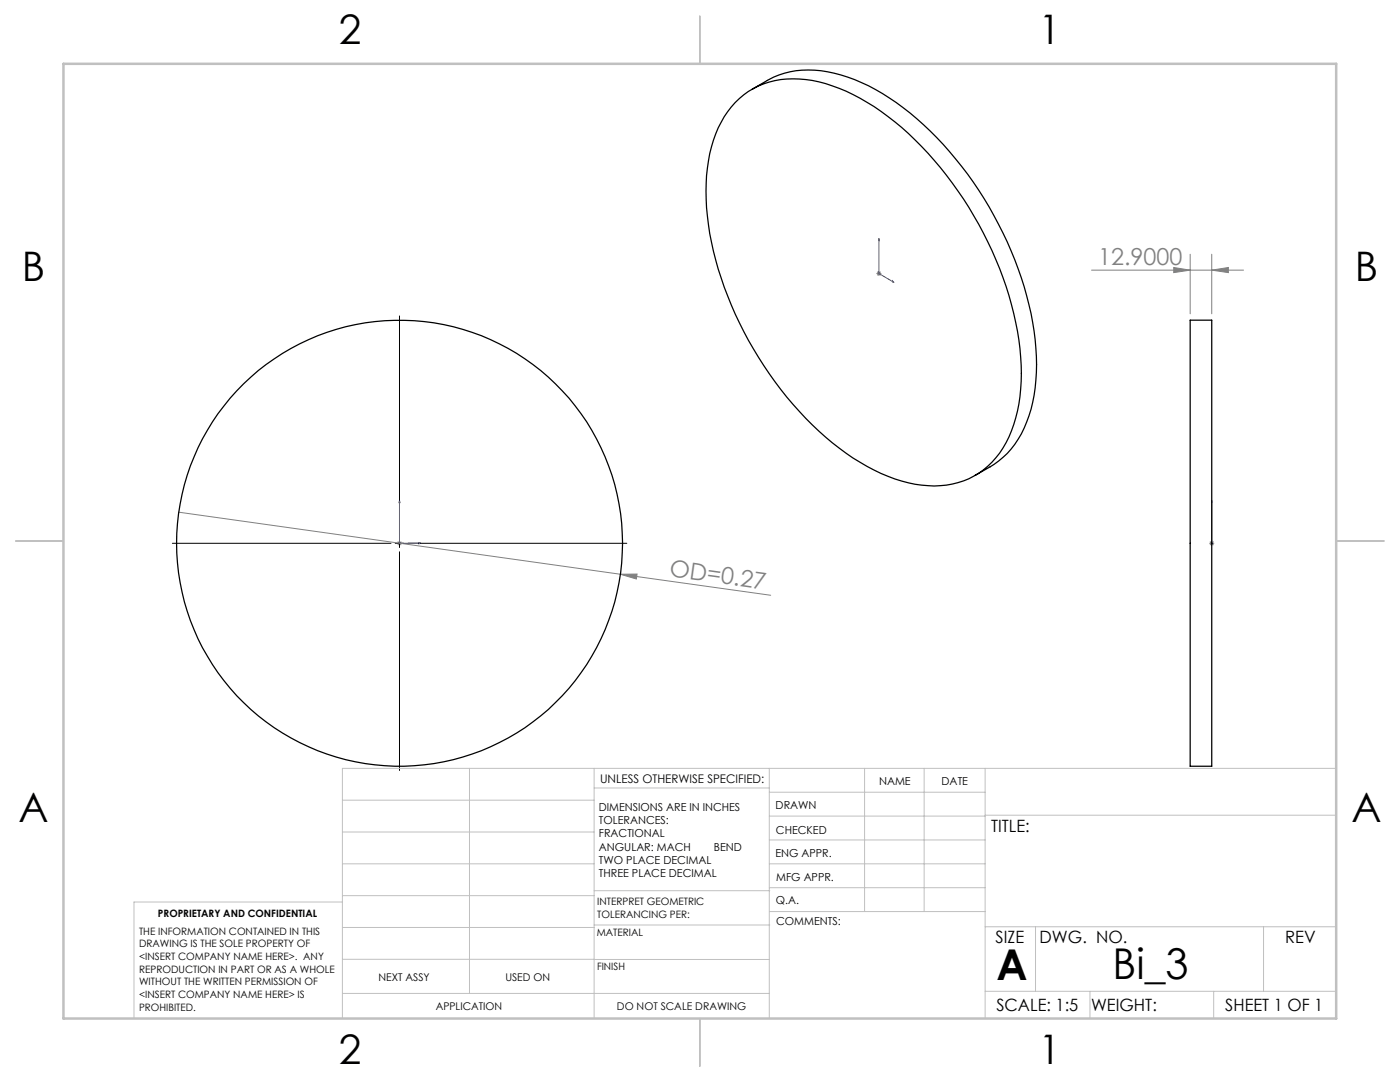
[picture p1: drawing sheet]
<svg xmlns="http://www.w3.org/2000/svg" width="279mm" height="216mm" viewBox="0 0 279 216" stroke-linecap="round" stroke-linejoin="round" font-family="sans-serif">
<path d="M175.4 47.6v7l3 1.7M175.4 47.6l.1 .4-.2-.1zM178.1 56.1l.3 .2-.3-.1zM79.7 99.9v8.5h4.3M79.7 99.9l.1 .4h-.2zM241.8 99.9v8.5M241.8 99.9v.4v-.4M83.6 108.3l.4 .1-.4 .1zM241.8 108.4h.1M241.8 108.3v.2z" fill="none" stroke="#00f" stroke-width=".2"/>
<g fill="none" stroke="#808080" stroke-width=".2">
<path d="M174.9 54.6h1M175 54.2l.8 .7M175.4 54.1v1M175.8 54.2l-.8 .7M217.8 53.9h30.4M234.2 53.4l3.3 .5-3.3 .5zM237.5 50.7v11.9M241.8 53.9l3.3-.5v1zM241.8 50.7v11.9M35.7 102.2l118.1 16.6M79.2 108.4h1M79.4 108.1l.7 .7"/>
<path d="M79.7 107.9v1M80.1 108.1l-.7 .7M123.8 114.6l3.3-.1-.1 1zM241.3 108.4h1M241.5 108.1l.7 .7M241.8 107.9v1M242.2 108.1l-.7 .7"/>
</g>
<path d="M79.7 63v43.7M34.4 108.4h43.6M78.9 108.4h1.7M79.7 107.6v1.7M79.7 110.1v43.6M81.4 108.4h43.7" fill="none" stroke="#000" stroke-width=".2"/>
<g fill="none" stroke="#c0c0c0" stroke-width=".2">
<path d="M68.3 159.7h50.3M93.7 153.3v44.9M118.6 153.3v49.9M118.6 157.2h34.9M153.5 153.3v49.9M153.5 158.1h43.1M172.5 153.3v28.6M184.4 153.3v28.6M196.6 153.3v49.9M266.7 153.3h-198.4v49.9M68.3 178.7h50.3M68.3 172.4h50.3"/>
<path d="M68.3 166h50.3M68.3 180h-41.6v23.2M118.6 177.7h35M153.5 167.6h43.1M153.5 162.8h43.1M153.5 172.4h43.1M153.5 177.1h43.1M196.6 162.7h70.1M68.3 198.2h85.2M68.3 191.4l85.2 .1M68.3 185.1h50.3M118.6 184.6h35"/>
<path d="M153.6 181.9h43M196.6 197.8h70.1M196.6 184.9h70.1M206.7 184.9v12.9M217.5 197.8v5.4M242.2 197.8v5.4M252.2 184.9v12.9"/>
</g>
<path d="M139.7 3.2v9.5M3.1 107.9h9.6M266.7 107.9h9.5M139.7 203.2v9.6" fill="none" stroke="#c0c0c0" stroke-width=".25"/>
<path d="M12.7 12.7h254v190.5h-254z" fill="none" stroke="#c0c0c0" stroke-width=".5"/>
<g fill="#00f">
<path d="M83.6 108.3l.4 .1-.4 .1zM79.7 99.9l.1 .4h-.2z"/>
<path d="M178.1 56.1l.3 .2-.3-.1zM175.4 47.6l.1 .4-.2-.1zM241.8 108.3v.2zM241.8 99.9v.4z"/>
</g>
<g fill="#808080">
<path d="M123.8 114.6l3.3-.1-.1 1z"/>
<path d="M241.8 53.9l3.3-.5v1zM234.2 53.4l3.3 .5-3.3 .5z"/>
</g>
<g fill="none" stroke="#000" stroke-width=".25">
<path d="M150.1 17.8l3-1.7a17.6 17.6 0 0 1 13.4-1.5 42.4 42.4 0 0 1 19.1 11.5 73.5 73.5 0 0 1 20.8 40 36.4 36.4 0 0 1-1.5 18.1 17 17 0 0 1-7.3 8.9l-3 1.8M146.7 20.5a16.6 16.6 0 0 1 15.4-4.4 38 38 0 0 1 16.5 8.2 72.2 72.2 0 0 1 25 45.2 32.9 32.9 0 0 1-2.8 18.8 16 16 0 0 1-16.9 8.5 34.4 34.4 0 0 1-16.4-7.4 72.9 72.9 0 0 1-25.1-39.3 41.9 41.9 0 0 1 0-22.1 20.7 20.7 0 0 1 4.3-7.5zM237.5 63.9h4.3v89h-4.3z"/>
<circle cx="79.7" cy="108.4" r="44.5"/>
</g>
<g font-size="8.5">
<text x="198.9" y="195.5">A</text>
<text x="222" y="195.4">Bi_3</text>
</g>
<g font-size="8.1">
<text x="67.6" y="8.9">2</text>
<text x="207.3" y="8.9">1</text>
<text x="4.4" y="56.1">B</text>
<text x="270.4" y="56.1">B</text>
<text x="3.7" y="164.1">A</text>
<text x="269.7" y="164.1">A</text>
<text x="67.6" y="212.4">2</text>
<text x="207.3" y="212.4">1</text>
</g>
<g font-size="4.7" fill="#808080">
<text x="219.1" y="52.9">12.9000</text>
<text x="133.5" y="114.9" transform="rotate(8 133.5 114.9)">OD=0.27</text>
</g>
<g font-size="3.4">
<text x="197.8" y="166">TITLE:</text>
<text x="198.7" y="188.1">SIZE</text>
<text x="207.5" y="188.1">DWG. NO.</text>
<text x="256.5" y="188.2">REV</text>
<text x="198.8" y="201.7">SCALE: 1:5</text>
<text x="217.7" y="201.8">WEIGHT:</text>
<text x="244.5" y="201.7">SHEET 1 OF 1</text>
</g>
<text font-size="2.4" x="119.8" y="156.2">UNLESS OTHERWISE SPECIFIED:</text>
<g font-size="2.2">
<text x="119.5" y="161.8">DIMENSIONS ARE IN INCHES</text>
<text x="154.8" y="161.4">DRAWN</text>
<text x="175.4" y="156.6">NAME</text>
<text x="187.9" y="156.7">DATE</text>
<text x="119.5" y="164.4">TOLERANCES:</text>
<text x="119.5" y="167.1">FRACTIONAL</text>
<text x="154.9" y="166.3">CHECKED</text>
<text x="119.5" y="169.7">ANGULAR: MACH</text>
<text x="119.5" y="172.4">TWO PLACE DECIMAL</text>
<text x="142.5" y="169.7">BEND</text>
<text x="154.8" y="171">ENG APPR.</text>
<text x="119.5" y="175">THREE PLACE DECIMAL</text>
<text x="154.9" y="175.7">MFG APPR.</text>
<text x="154.9" y="180.4">Q.A.</text>
<text x="154.9" y="184.6">COMMENTS:</text>
</g>
<g font-size="2.1">
<text x="75.5" y="195.7">NEXT ASSY</text>
<text x="100.9" y="195.7">USED ON</text>
<text x="86.9" y="201.5">APPLICATION</text>
<text x="123.1" y="201.6">DO NOT SCALE DRAWING</text>
</g>
<g font-size="2">
<text x="31.5" y="182.9">PROPRIETARY AND CONFIDENTIAL</text>
<text x="119.2" y="180.6">INTERPRET GEOMETRIC</text>
<text x="119.2" y="183.1">TOLERANCING PER:</text>
<text x="27.8" y="186.5">THE INFORMATION CONTAINED IN THIS</text>
<text x="27.8" y="189">DRAWING IS THE SOLE PROPERTY OF</text>
<text x="27.8" y="191.6">&lt;INSERT COMPANY NAME HERE&gt;. ANY</text>
<text x="119.1" y="186.7">MATERIAL</text>
<text x="27.8" y="194.1">REPRODUCTION IN PART OR AS A WHOLE</text>
<text x="27.8" y="196.6">WITHOUT THE WRITTEN PERMISSION OF</text>
<text x="119.1" y="193.5">FINISH</text>
<text x="27.8" y="199.1">&lt;INSERT COMPANY NAME HERE&gt; IS</text>
<text x="27.8" y="201.7">PROHIBITED.</text>
</g>
</svg>
